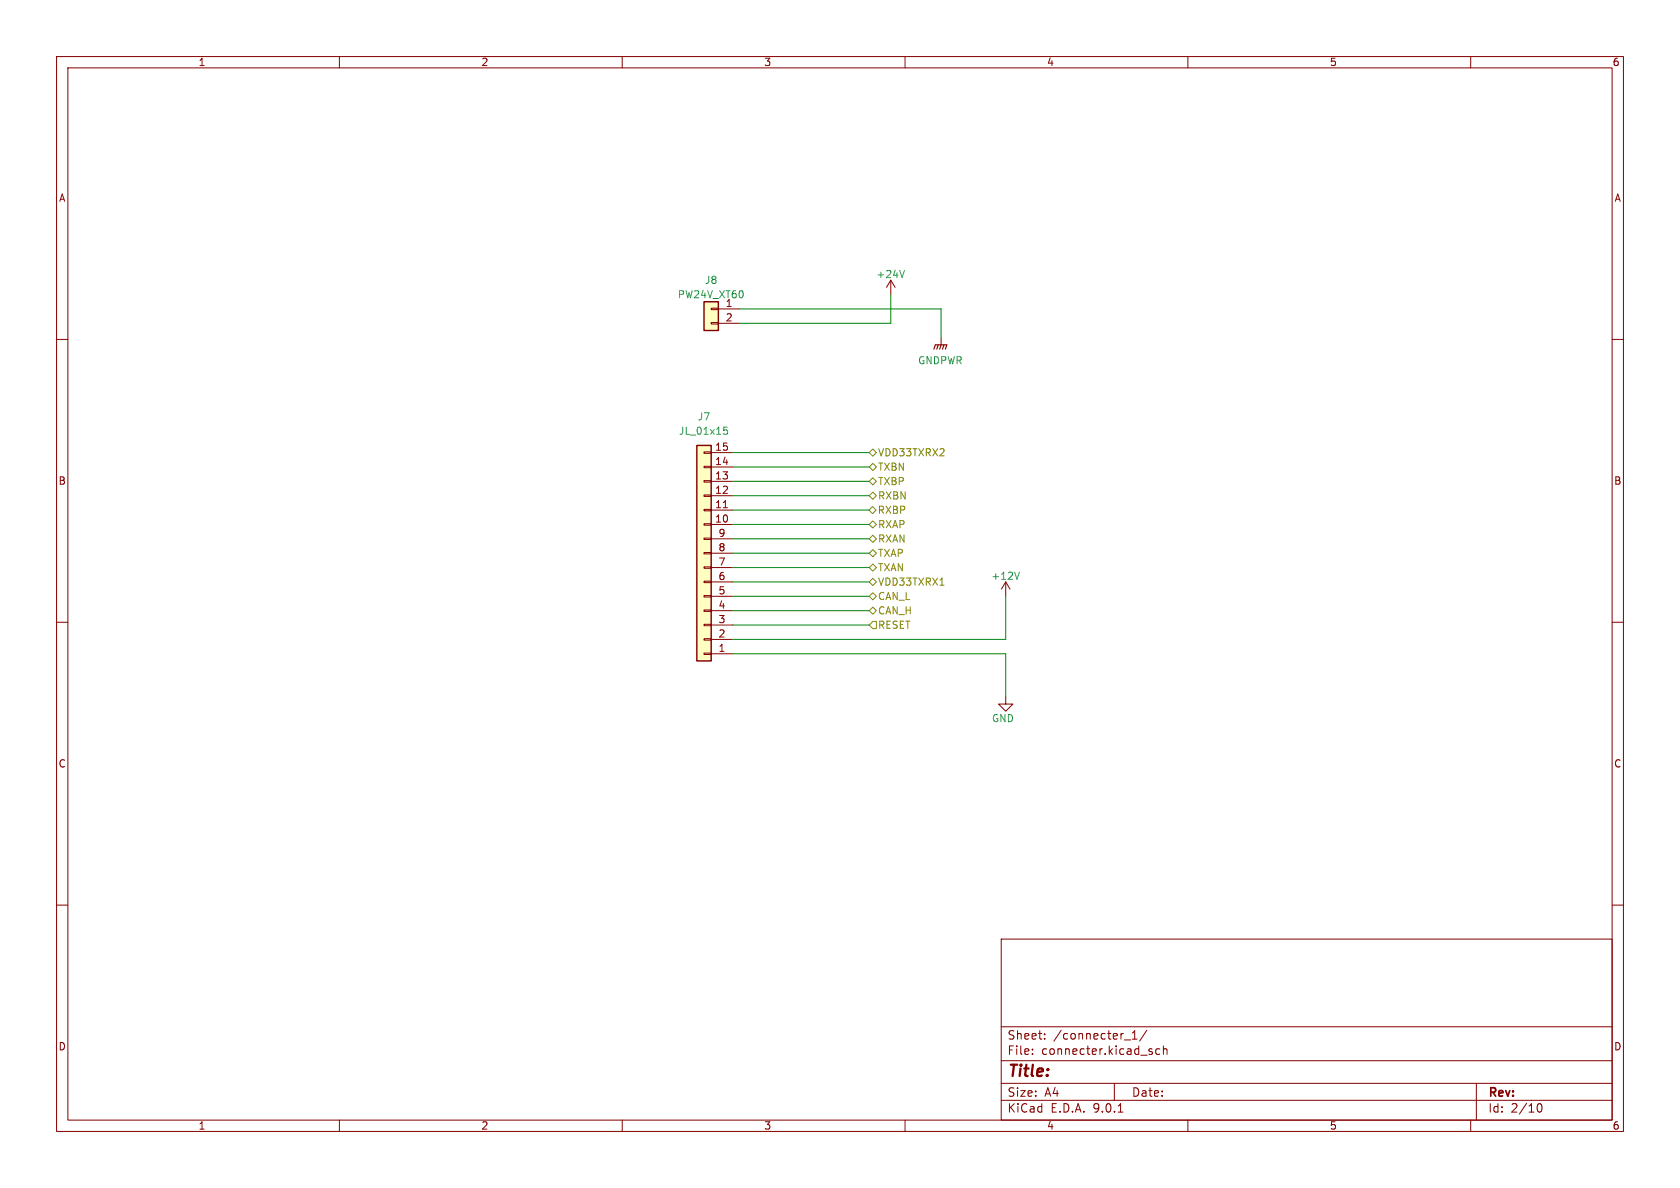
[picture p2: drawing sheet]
(kicad_sch (version 20230121) (generator eeschema)

 (paper "A4")

 (lib_symbols
  (symbol "Connector_Generic:Conn_01x02" (pin_names (offset 1.016) hide) (in_bom yes) (on_board yes)
   (property "Reference" "J" (at 0 2.54 0) (effects (font (size 1.27 1.27))))
   (property "Value" "Conn_01x02" (at 0 -5.08 0) (effects (font (size 1.27 1.27))))
   (property "Footprint" "" (at 0 0 0) (effects (font (size 1.27 1.27)) hide))
   (property "Datasheet" "~" (at 0 0 0) (effects (font (size 1.27 1.27)) hide))
   (symbol "Conn_01x02_1_1"
    (rectangle (start -1.27 -2.413) (end 0 -2.667) (stroke (width 0.1524) (type default)) (fill (type none)))
    (rectangle (start -1.27 0.127) (end 0 -0.127) (stroke (width 0.1524) (type default)) (fill (type none)))
    (rectangle (start -1.27 1.27) (end 1.27 -3.81) (stroke (width 0.254) (type default)) (fill (type background)))
    (pin passive line (at -5.08 0 0) (length 3.81) (name "Pin_1" (effects (font (size 1.27 1.27)))) (number "1" (effects (font (size 1.27 1.27)))))
    (pin passive line (at -5.08 -2.54 0) (length 3.81) (name "Pin_2" (effects (font (size 1.27 1.27)))) (number "2" (effects (font (size 1.27 1.27)))))))
  (symbol "Connector_Generic:Conn_01x15" (pin_names (offset 1.016) hide) (in_bom yes) (on_board yes)
   (property "Reference" "J" (at 0 20.32 0) (effects (font (size 1.27 1.27))))
   (property "Value" "Conn_01x15" (at 0 -20.32 0) (effects (font (size 1.27 1.27))))
   (property "Footprint" "" (at 0 0 0) (effects (font (size 1.27 1.27)) hide))
   (property "Datasheet" "~" (at 0 0 0) (effects (font (size 1.27 1.27)) hide))
   (symbol "Conn_01x15_1_1"
    (rectangle (start -1.27 -17.653) (end 0 -17.907) (stroke (width 0.1524) (type default)) (fill (type none)))
    (rectangle (start -1.27 -15.113) (end 0 -15.367) (stroke (width 0.1524) (type default)) (fill (type none)))
    (rectangle (start -1.27 -12.573) (end 0 -12.827) (stroke (width 0.1524) (type default)) (fill (type none)))
    (rectangle (start -1.27 -10.033) (end 0 -10.287) (stroke (width 0.1524) (type default)) (fill (type none)))
    (rectangle (start -1.27 -7.493) (end 0 -7.747) (stroke (width 0.1524) (type default)) (fill (type none)))
    (rectangle (start -1.27 -4.953) (end 0 -5.207) (stroke (width 0.1524) (type default)) (fill (type none)))
    (rectangle (start -1.27 -2.413) (end 0 -2.667) (stroke (width 0.1524) (type default)) (fill (type none)))
    (rectangle (start -1.27 0.127) (end 0 -0.127) (stroke (width 0.1524) (type default)) (fill (type none)))
    (rectangle (start -1.27 2.667) (end 0 2.413) (stroke (width 0.1524) (type default)) (fill (type none)))
    (rectangle (start -1.27 5.207) (end 0 4.953) (stroke (width 0.1524) (type default)) (fill (type none)))
    (rectangle (start -1.27 7.747) (end 0 7.493) (stroke (width 0.1524) (type default)) (fill (type none)))
    (rectangle (start -1.27 10.287) (end 0 10.033) (stroke (width 0.1524) (type default)) (fill (type none)))
    (rectangle (start -1.27 12.827) (end 0 12.573) (stroke (width 0.1524) (type default)) (fill (type none)))
    (rectangle (start -1.27 15.367) (end 0 15.113) (stroke (width 0.1524) (type default)) (fill (type none)))
    (rectangle (start -1.27 17.907) (end 0 17.653) (stroke (width 0.1524) (type default)) (fill (type none)))
    (rectangle (start -1.27 19.05) (end 1.27 -19.05) (stroke (width 0.254) (type default)) (fill (type background)))
    (pin passive line (at -5.08 17.78 0) (length 3.81) (name "Pin_1" (effects (font (size 1.27 1.27)))) (number "1" (effects (font (size 1.27 1.27)))))
    (pin passive line (at -5.08 -5.08 0) (length 3.81) (name "Pin_10" (effects (font (size 1.27 1.27)))) (number "10" (effects (font (size 1.27 1.27)))))
    (pin passive line (at -5.08 -7.62 0) (length 3.81) (name "Pin_11" (effects (font (size 1.27 1.27)))) (number "11" (effects (font (size 1.27 1.27)))))
    (pin passive line (at -5.08 -10.16 0) (length 3.81) (name "Pin_12" (effects (font (size 1.27 1.27)))) (number "12" (effects (font (size 1.27 1.27)))))
    (pin passive line (at -5.08 -12.7 0) (length 3.81) (name "Pin_13" (effects (font (size 1.27 1.27)))) (number "13" (effects (font (size 1.27 1.27)))))
    (pin passive line (at -5.08 -15.24 0) (length 3.81) (name "Pin_14" (effects (font (size 1.27 1.27)))) (number "14" (effects (font (size 1.27 1.27)))))
    (pin passive line (at -5.08 -17.78 0) (length 3.81) (name "Pin_15" (effects (font (size 1.27 1.27)))) (number "15" (effects (font (size 1.27 1.27)))))
    (pin passive line (at -5.08 15.24 0) (length 3.81) (name "Pin_2" (effects (font (size 1.27 1.27)))) (number "2" (effects (font (size 1.27 1.27)))))
    (pin passive line (at -5.08 12.7 0) (length 3.81) (name "Pin_3" (effects (font (size 1.27 1.27)))) (number "3" (effects (font (size 1.27 1.27)))))
    (pin passive line (at -5.08 10.16 0) (length 3.81) (name "Pin_4" (effects (font (size 1.27 1.27)))) (number "4" (effects (font (size 1.27 1.27)))))
    (pin passive line (at -5.08 7.62 0) (length 3.81) (name "Pin_5" (effects (font (size 1.27 1.27)))) (number "5" (effects (font (size 1.27 1.27)))))
    (pin passive line (at -5.08 5.08 0) (length 3.81) (name "Pin_6" (effects (font (size 1.27 1.27)))) (number "6" (effects (font (size 1.27 1.27)))))
    (pin passive line (at -5.08 2.54 0) (length 3.81) (name "Pin_7" (effects (font (size 1.27 1.27)))) (number "7" (effects (font (size 1.27 1.27)))))
    (pin passive line (at -5.08 0 0) (length 3.81) (name "Pin_8" (effects (font (size 1.27 1.27)))) (number "8" (effects (font (size 1.27 1.27)))))
    (pin passive line (at -5.08 -2.54 0) (length 3.81) (name "Pin_9" (effects (font (size 1.27 1.27)))) (number "9" (effects (font (size 1.27 1.27)))))))
  (symbol "power:+12V" (power) (pin_names (offset 0)) (in_bom yes) (on_board yes)
   (property "Reference" "#PWR" (at 0 -3.81 0) (effects (font (size 1.27 1.27)) hide))
   (property "Value" "+12V" (at 0 3.556 0) (effects (font (size 1.27 1.27))))
   (property "Footprint" "" (at 0 0 0) (effects (font (size 1.27 1.27)) hide))
   (property "Datasheet" "" (at 0 0 0) (effects (font (size 1.27 1.27)) hide))
   (symbol "+12V_0_1"
    (polyline (pts (xy -0.762 1.27) (xy 0 2.54)) (stroke (width 0) (type default)) (fill (type none)))
    (polyline (pts (xy 0 0) (xy 0 2.54)) (stroke (width 0) (type default)) (fill (type none)))
    (polyline (pts (xy 0 2.54) (xy 0.762 1.27)) (stroke (width 0) (type default)) (fill (type none))))
   (symbol "+12V_1_1"
    (pin power_in line (at 0 0 90) (length 0) hide (name "+12V" (effects (font (size 1.27 1.27)))) (number "1" (effects (font (size 1.27 1.27)))))))
  (symbol "power:+24V" (power) (pin_names (offset 0)) (in_bom yes) (on_board yes)
   (property "Reference" "#PWR" (at 0 -3.81 0) (effects (font (size 1.27 1.27)) hide))
   (property "Value" "+24V" (at 0 3.556 0) (effects (font (size 1.27 1.27))))
   (property "Footprint" "" (at 0 0 0) (effects (font (size 1.27 1.27)) hide))
   (property "Datasheet" "" (at 0 0 0) (effects (font (size 1.27 1.27)) hide))
   (symbol "+24V_0_1"
    (polyline (pts (xy -0.762 1.27) (xy 0 2.54)) (stroke (width 0) (type default)) (fill (type none)))
    (polyline (pts (xy 0 0) (xy 0 2.54)) (stroke (width 0) (type default)) (fill (type none)))
    (polyline (pts (xy 0 2.54) (xy 0.762 1.27)) (stroke (width 0) (type default)) (fill (type none))))
   (symbol "+24V_1_1"
    (pin power_in line (at 0 0 90) (length 0) hide (name "+24V" (effects (font (size 1.27 1.27)))) (number "1" (effects (font (size 1.27 1.27)))))))
  (symbol "power:GND" (power) (pin_names (offset 0)) (in_bom yes) (on_board yes)
   (property "Reference" "#PWR" (at 0 -6.35 0) (effects (font (size 1.27 1.27)) hide))
   (property "Value" "GND" (at 0 -3.81 0) (effects (font (size 1.27 1.27))))
   (property "Footprint" "" (at 0 0 0) (effects (font (size 1.27 1.27)) hide))
   (property "Datasheet" "" (at 0 0 0) (effects (font (size 1.27 1.27)) hide))
   (symbol "GND_0_1"
    (polyline (pts (xy 0 0) (xy 0 -1.27) (xy 1.27 -1.27) (xy 0 -2.54) (xy -1.27 -1.27) (xy 0 -1.27)) (stroke (width 0) (type default)) (fill (type none))))
   (symbol "GND_1_1"
    (pin power_in line (at 0 0 270) (length 0) hide (name "GND" (effects (font (size 1.27 1.27)))) (number "1" (effects (font (size 1.27 1.27)))))))
  (symbol "power:GNDPWR" (power) (pin_names (offset 0)) (in_bom yes) (on_board yes)
   (property "Reference" "#PWR" (at 0 -5.08 0) (effects (font (size 1.27 1.27)) hide))
   (property "Value" "GNDPWR" (at 0 -3.302 0) (effects (font (size 1.27 1.27))))
   (property "Footprint" "" (at 0 -1.27 0) (effects (font (size 1.27 1.27)) hide))
   (property "Datasheet" "" (at 0 -1.27 0) (effects (font (size 1.27 1.27)) hide))
   (symbol "GNDPWR_0_1"
    (polyline (pts (xy 0 -1.27) (xy 0 0)) (stroke (width 0) (type default)) (fill (type none)))
    (polyline (pts (xy -1.016 -1.27) (xy -1.27 -2.032) (xy -1.27 -2.032)) (stroke (width 0.2032) (type default)) (fill (type none)))
    (polyline (pts (xy -0.508 -1.27) (xy -0.762 -2.032) (xy -0.762 -2.032)) (stroke (width 0.2032) (type default)) (fill (type none)))
    (polyline (pts (xy 0 -1.27) (xy -0.254 -2.032) (xy -0.254 -2.032)) (stroke (width 0.2032) (type default)) (fill (type none)))
    (polyline (pts (xy 0.508 -1.27) (xy 0.254 -2.032) (xy 0.254 -2.032)) (stroke (width 0.2032) (type default)) (fill (type none)))
    (polyline (pts (xy 1.016 -1.27) (xy -1.016 -1.27) (xy -1.016 -1.27)) (stroke (width 0.2032) (type default)) (fill (type none)))
    (polyline (pts (xy 1.016 -1.27) (xy 0.762 -2.032) (xy 0.762 -2.032) (xy 0.762 -2.032)) (stroke (width 0.2032) (type default)) (fill (type none))))
   (symbol "GNDPWR_1_1"
    (pin power_in line (at 0 0 270) (length 0) hide (name "GNDPWR" (effects (font (size 1.27 1.27)))) (number "1" (effects (font (size 1.27 1.27))))))))


 (wire (pts (xy 129.54 100.33) (xy 153.67 100.33)) (stroke (width 0) (type default)))
 (wire (pts (xy 129.54 113.03) (xy 177.8 113.03)) (stroke (width 0) (type default)))
 (wire (pts (xy 129.54 87.63) (xy 153.67 87.63)) (stroke (width 0) (type default)))
 (wire (pts (xy 129.54 105.41) (xy 153.67 105.41)) (stroke (width 0) (type default)))
 (wire (pts (xy 129.54 110.49) (xy 153.67 110.49)) (stroke (width 0) (type default)))
 (wire (pts (xy 157.48 52.07) (xy 157.48 57.15)) (stroke (width 0) (type default)))
 (wire (pts (xy 130.81 57.15) (xy 157.48 57.15)) (stroke (width 0) (type default)))
 (wire (pts (xy 129.54 90.17) (xy 153.6219 90.17)) (stroke (width 0) (type default)))
 (wire (pts (xy 129.54 107.95) (xy 153.67 107.95)) (stroke (width 0) (type default)))
 (wire (pts (xy 177.8 105.41) (xy 177.8 113.03)) (stroke (width 0) (type default)))
 (wire (pts (xy 130.81 54.61) (xy 166.37 54.61)) (stroke (width 0) (type default)))
 (wire (pts (xy 129.54 115.57) (xy 177.8 115.57)) (stroke (width 0) (type default)))
 (wire (pts (xy 129.54 102.87) (xy 153.67 102.87)) (stroke (width 0) (type default)))
 (wire (pts (xy 129.54 97.79) (xy 153.67 97.79)) (stroke (width 0) (type default)))
 (wire (pts (xy 166.37 54.61) (xy 166.37 59.69)) (stroke (width 0) (type default)))
 (wire (pts (xy 177.8 115.57) (xy 177.8 123.19)) (stroke (width 0) (type default)))
 (wire (pts (xy 129.54 80.01) (xy 153.67 80.01)) (stroke (width 0) (type default)))
 (wire (pts (xy 129.54 95.25) (xy 153.67 95.25)) (stroke (width 0) (type default)))
 (wire (pts (xy 129.54 85.09) (xy 153.67 85.09)) (stroke (width 0) (type default)))
 (wire (pts (xy 129.54 92.71) (xy 153.67 92.71)) (stroke (width 0) (type default)))
 (wire (pts (xy 129.54 82.55) (xy 153.67 82.55)) (stroke (width 0) (type default)))

 (hierarchical_label "VDD33TXRX1" (shape bidirectional) (at 153.67 102.87 0) (fields_autoplaced) (effects (font (size 1.27 1.27)) (justify left)))
 (hierarchical_label "TXAP" (shape bidirectional) (at 153.67 97.79 0) (fields_autoplaced) (effects (font (size 1.27 1.27)) (justify left)))
 (hierarchical_label "CAN_H" (shape bidirectional) (at 153.67 107.95 0) (fields_autoplaced) (effects (font (size 1.27 1.27)) (justify left)))
 (hierarchical_label "TXBP" (shape bidirectional) (at 153.67 85.09 0) (fields_autoplaced) (effects (font (size 1.27 1.27)) (justify left)))
 (hierarchical_label "RXBN" (shape bidirectional) (at 153.67 87.63 0) (fields_autoplaced) (effects (font (size 1.27 1.27)) (justify left)))
 (hierarchical_label "CAN_L" (shape bidirectional) (at 153.67 105.41 0) (fields_autoplaced) (effects (font (size 1.27 1.27)) (justify left)))
 (hierarchical_label "TXBN" (shape bidirectional) (at 153.67 82.55 0) (fields_autoplaced) (effects (font (size 1.27 1.27)) (justify left)))
 (hierarchical_label "RXAN" (shape bidirectional) (at 153.67 95.25 0) (fields_autoplaced) (effects (font (size 1.27 1.27)) (justify left)))
 (hierarchical_label "RXBP" (shape bidirectional) (at 153.6219 90.17 0) (fields_autoplaced) (effects (font (size 1.27 1.27)) (justify left)))
 (hierarchical_label "TXAN" (shape bidirectional) (at 153.67 100.33 0) (fields_autoplaced) (effects (font (size 1.27 1.27)) (justify left)))
 (hierarchical_label "RXAP" (shape bidirectional) (at 153.67 92.71 0) (fields_autoplaced) (effects (font (size 1.27 1.27)) (justify left)))
 (hierarchical_label "VDD33TXRX2" (shape bidirectional) (at 153.67 80.01 0) (fields_autoplaced) (effects (font (size 1.27 1.27)) (justify left)))
 (hierarchical_label "RESET" (shape input) (at 153.67 110.49 0) (fields_autoplaced) (effects (font (size 1.27 1.27)) (justify left)))

 (symbol (lib_id "power:GND") (at 177.8 123.19 0) (unit 1) (in_bom yes) (on_board yes) (dnp no)
  (property "Reference" "#PWR034" (at 177.8 129.54 0) (effects (font (size 1.27 1.27)) hide))
  (property "Value" "GND" (at 175.26 127 0) (effects (font (size 1.27 1.27)) (justify left)))
  (property "Footprint" "" (at 177.8 123.19 0) (effects (font (size 1.27 1.27)) hide))
  (property "Datasheet" "" (at 177.8 123.19 0) (effects (font (size 1.27 1.27)) hide)) (pin "1")
  (instances (project "ABU2023_Hab_board_ver4.1" (path "" (reference "#PWR034") (unit 1)) (path "" (reference "#PWR022") (unit 1)) (path "" (reference "#PWR040") (unit 1)) (path "" (reference "#PWR028") (unit 1)) (path "" (reference "#PWR033") (unit 1)))))

 (symbol (lib_id "power:+24V") (at 157.48 52.07 0) (unit 1) (in_bom yes) (on_board yes) (dnp no) (fields_autoplaced)
  (property "Reference" "#PWR030" (at 157.48 55.88 0) (effects (font (size 1.27 1.27)) hide))
  (property "Value" "+24V" (at 157.48 48.4942 0) (effects (font (size 1.27 1.27))))
  (property "Footprint" "" (at 157.48 52.07 0) (effects (font (size 1.27 1.27)) hide))
  (property "Datasheet" "" (at 157.48 52.07 0) (effects (font (size 1.27 1.27)) hide)) (pin "1")
  (instances (project "ABU2023_Hab_board_ver4.1" (path "" (reference "#PWR030") (unit 1)) (path "" (reference "#PWR018") (unit 1)) (path "" (reference "#PWR036") (unit 1)) (path "" (reference "#PWR024") (unit 1)) (path "" (reference "#PWR016") (unit 1)))))

 (symbol (lib_id "power:+12V") (at 177.8 105.41 0) (mirror y) (unit 1) (in_bom yes) (on_board yes) (dnp no) (fields_autoplaced)
  (property "Reference" "#PWR032" (at 177.8 109.22 0) (effects (font (size 1.27 1.27)) hide))
  (property "Value" "+12V" (at 177.8 101.8342 0) (effects (font (size 1.27 1.27))))
  (property "Footprint" "" (at 177.8 105.41 0) (effects (font (size 1.27 1.27)) hide))
  (property "Datasheet" "" (at 177.8 105.41 0) (effects (font (size 1.27 1.27)) hide)) (pin "1")
  (instances (project "ABU2023_Hab_board_ver4.1" (path "" (reference "#PWR032") (unit 1)) (path "" (reference "#PWR020") (unit 1)) (path "" (reference "#PWR038") (unit 1)) (path "" (reference "#PWR026") (unit 1)) (path "" (reference "#PWR027") (unit 1)))))

 (symbol (lib_id "power:GNDPWR") (at 166.37 59.69 0) (unit 1) (in_bom yes) (on_board yes) (dnp no) (fields_autoplaced)
  (property "Reference" "#PWR031" (at 166.37 64.77 0) (effects (font (size 1.27 1.27)) hide))
  (property "Value" "GNDPWR" (at 166.243 63.727 0) (effects (font (size 1.27 1.27))))
  (property "Footprint" "" (at 166.37 60.96 0) (effects (font (size 1.27 1.27)) hide))
  (property "Datasheet" "" (at 166.37 60.96 0) (effects (font (size 1.27 1.27)) hide)) (pin "1")
  (instances (project "ABU2023_Hab_board_ver4.1" (path "" (reference "#PWR031") (unit 1)) (path "" (reference "#PWR019") (unit 1)) (path "" (reference "#PWR037") (unit 1)) (path "" (reference "#PWR025") (unit 1)) (path "" (reference "#PWR021") (unit 1)))))

 (symbol (lib_id "Connector_Generic:Conn_01x02") (at 125.73 54.61 0) (mirror y) (unit 1) (in_bom yes) (on_board yes) (dnp no)
  (property "Reference" "J12" (at 125.73 49.53 0) (effects (font (size 1.27 1.27))))
  (property "Value" "PW24V_XT60" (at 125.73 52.0669 0) (effects (font (size 1.27 1.27))))
  (property "Footprint" "Kicad_Myfp:AMASS_XT60-M_1x02_P7.20mm_Vertical" (at 125.73 54.61 0) (effects (font (size 1.27 1.27)) hide))
  (property "Datasheet" "~" (at 125.73 54.61 0) (effects (font (size 1.27 1.27)) hide))
  (property "LCSC" "x" (at 125.73 54.61 0) (effects (font (size 1.27 1.27)) hide)) (pin "1") (pin "2")
  (instances (project "ABU2023_Hab_board_ver4.1" (path "" (reference "J12") (unit 1)) (path "" (reference "J8") (unit 1)) (path "" (reference "J14") (unit 1)) (path "" (reference "J10") (unit 1)) (path "" (reference "J16") (unit 1)))))

 (symbol (lib_id "Connector_Generic:Conn_01x15") (at 124.46 97.79 180) (unit 1) (in_bom yes) (on_board yes) (dnp no)
  (property "Reference" "J11" (at 124.46 73.66 0) (effects (font (size 1.27 1.27))))
  (property "Value" "JL_01x15" (at 124.46 76.2 0) (effects (font (size 1.27 1.27))))
  (property "Footprint" "Kicad_MyConnector_JST:JST_JL_15JL-BT-E" (at 124.46 97.79 0) (effects (font (size 1.27 1.27)) hide))
  (property "Datasheet" "~" (at 124.46 97.79 0) (effects (font (size 1.27 1.27)) hide))
  (property "LCSC" "x" (at 124.46 97.79 0) (effects (font (size 1.27 1.27)) hide)) (pin "1") (pin "10") (pin "11") (pin "12") (pin "13") (pin "14") (pin "15") (pin "2") (pin "3") (pin "4") (pin "5") (pin "6") (pin "7") (pin "8") (pin "9")
  (instances (project "ABU2023_Hab_board_ver4.1" (path "" (reference "J11") (unit 1)) (path "" (reference "J7") (unit 1)) (path "" (reference "J13") (unit 1)) (path "" (reference "J9") (unit 1)) (path "" (reference "J15") (unit 1))))))
